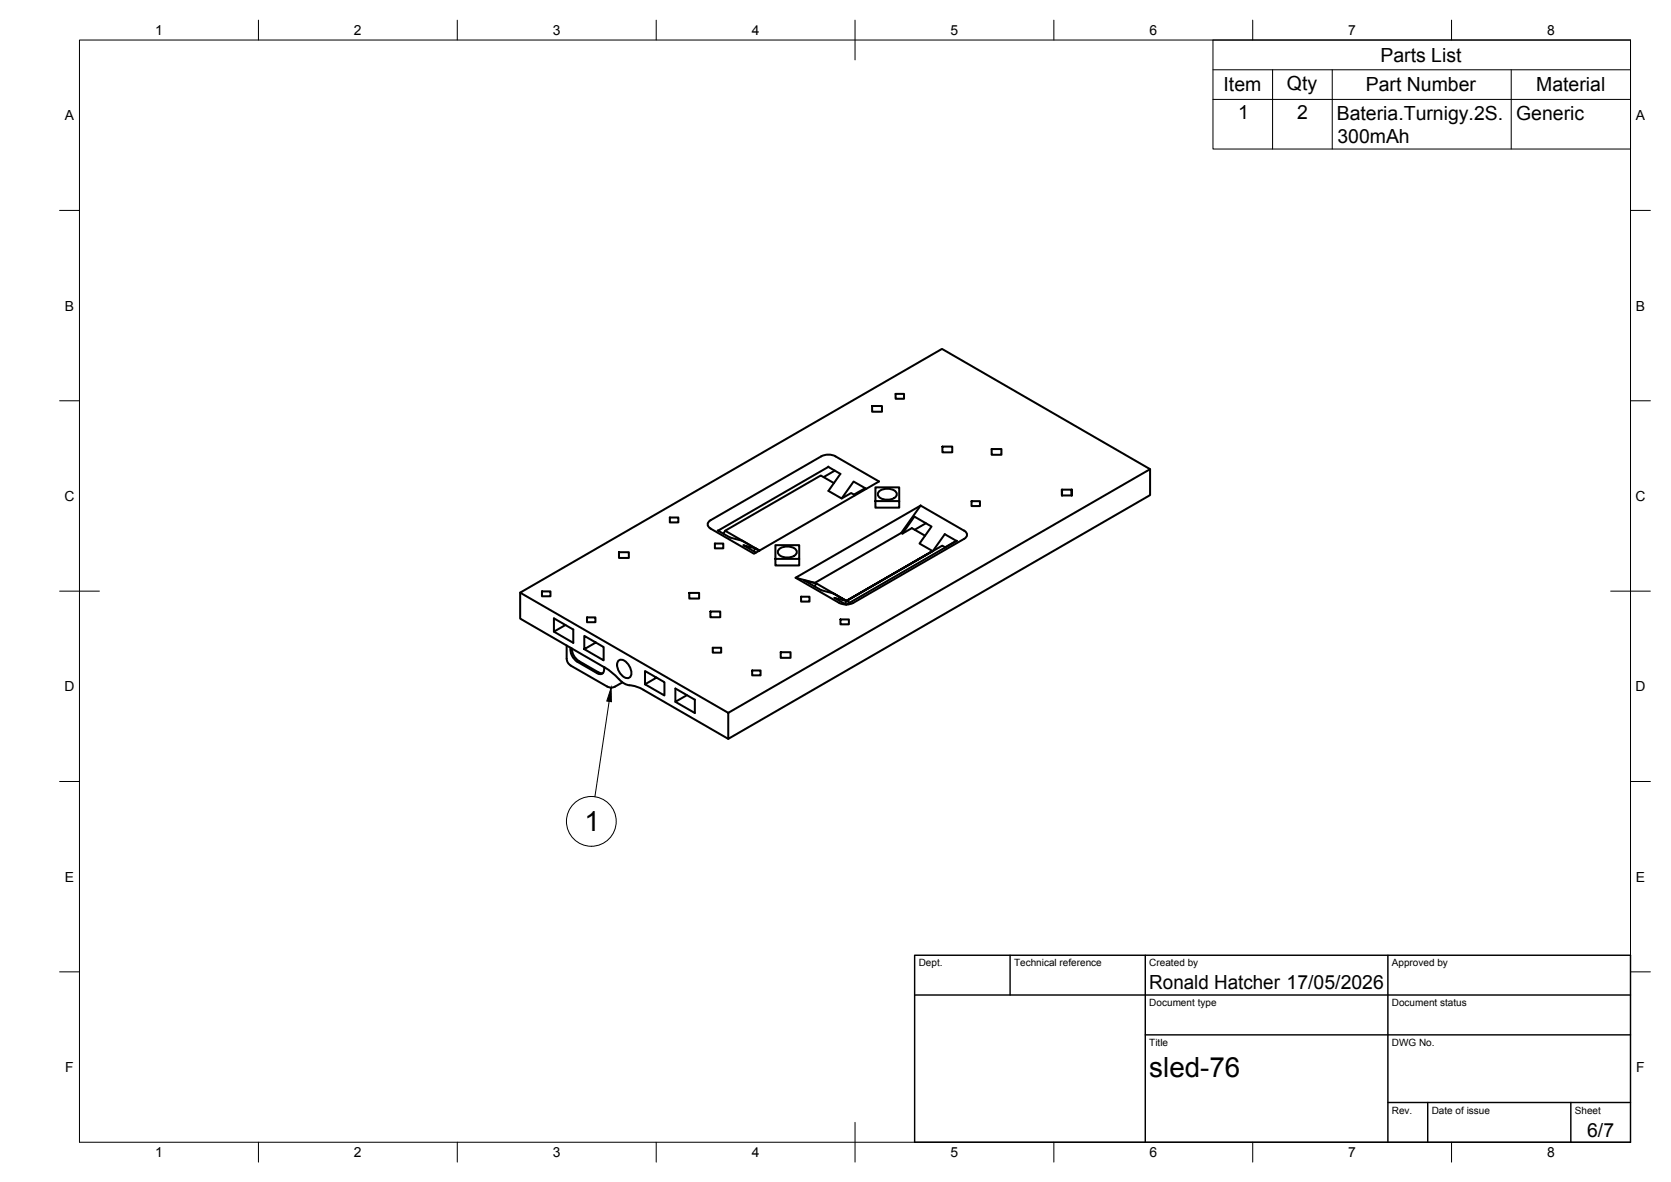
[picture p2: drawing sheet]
<svg xmlns="http://www.w3.org/2000/svg" width="420mm" height="297mm" viewBox="0 0 420 297" stroke-linecap="round" stroke-linejoin="round" font-family="sans-serif">
<!-- layer: Visible -->
<g fill="none" stroke="#000" stroke-width=".51">
<path d="M225.2 99h2.1v1.2h-2.1zM208.3 117.2v.1M209.9 118.3l-2.8 1.6M219.3 102h2.5v1.5h-2.5zM237 112.2h2.4v1.5h-2.4zM249.3 112.8h2.5v1.5h-2.5zM289.2 117.9l-52.3-30.2-106.1 61.2 52.3 30.2M155.6 138.8h2.5v1.4h-2.5zM168.4 130.1h2.2v1.2h-2.2zM178.3 131.1l28.2-16.4a3.9 3.9 0 0 1 3.6 0l10.9 6.3-31.4 18.2-10.9-6.4a1.08 1.08 0 0 1-.4-1.7zM179.7 136.6h2.2v1.2h-2.2zM180.4 133.3l.2 .1"/>
<path d="M182.3 133.4l-.4 .7M190.9 138.4l-1-.6-.4 .7M190.9 138.4l-1-.6-3-.8 3.2 1.9M195.9 138a3.3 3.3 0 0 1 4.4 .4 1.5 1.5 0 0 1-1.7 1.7h-.6a2.12 2.12 0 0 1-2.4-1.4zM209.7 121.4l-3.3-1.9-24.1 13.9 8.7 5M215 124.5l-1-.6-2.4 1.4-3.3-1.9 3-4.3-3-1.8-27.7 16.1 3 1.7 3 .8 4.3 2.5M217.5 122.7l-2.8 1.6M217.8 122.8l-3.2-1.8-3 4.3M220.1 125.9h6v1.7h-6v-5.1h6v3.4M221 123.5a3.3 3.3 0 0 1 4.4 .4 1.5 1.5 0 0 1-1.7 1.6l-.6 .1a2.12 2.12 0 0 1-2.4-1.4zM226.6 133.9l.3 .2 3-4.3 4.3 2.5-3 4.3 3.3 1.9M226.9 134.1l2.4-1.4 3.3 1.9"/>
<path d="M231.5 127l-31.5 18.2 4.9 1.3M231.5 127l-4.9 6.9-21.6 12.5M231.5 127l10.9 6.4M232.8 131.5l-2.8 1.6M237.7 137.6l-.8-.5-24 13.9 .8 .5M240.5 135.9l-27.7 16M240.5 135.9l-2.9-1.7-3 4.2M240.6 135.9h-.1M242.4 135.4l-27.8 16.1a3.9 3.9 0 0 1-3.6 0l-11-6.3M242.4 133.3a1.1 1.1 0 0 1 .8 1.1 1.1 1.1 0 0 1-.8 1M244.3 125.9h2.1v1.3h-2.1zM267 124.5h.1"/>
<path d="M267 123h2.5v1.5h-2.5zM267 123v1.5M269.5 123v.1M269.5 123.1v1.4zM130.8 148.9v6.6l21.3 12.3M136.3 148.6h2.1v1.2h-2.1zM142.2 157.1l-2.9 1.6v-3.3l4.8 2.8v3.4l-4.8-2.9M147.6 155.2h2.1v1.2h-2.1zM173.3 149h2.5v1.4h-2.5zM178.6 153.7h2.5v1.4h-2.5zM195 140.4h6v1.7h-6v-5.1h6v3.4M201.4 150h2.1v1.2h-2.1z"/>
<path d="M205.2 146.6l-3-.8 4.3 2.5 3 .8 3.3 1.9-7.8-4.6 .2 .2-.4 .8M211.3 155.7h2.1v1.2h-2.1zM212.8 151l21.8-12.6-21.8 12.6-.4 .8M212.8 151l-3-.8 2.9 1.7M142.5 162.2v3.3M142.5 165.5l.2 .8 .8 .9M143.5 167.2l9.2 5.3 .8 .3 1.2-.3M143.5 162.8a3.7 3.7 0 0 0 1.7 3.5l4.9 2.9M143.8 162.9a3.9 3.9 0 0 0 1.8 3.2M145.5 166.1l5 2.9 1.1 .2M149.8 161.5l-2.9 1.6v-3.3l4.9 2.8v3.4l-4.9-2.9M151.9 167.6a1.18 1.18 0 0 1-.2 1.5 1.18 1.18 0 0 1-1.6 .1"/>
<path d="M152.1 167.8a21.6 21.6 0 0 1 4.4 3.7l.9 .5 .9 .2M155.4 166.2a1.59 1.59 0 0 1 2.5 .6 3.1 3.1 0 0 1 .6 3.3 1.59 1.59 0 0 1-2.4-.7 3.1 3.1 0 0 1-.7-3.2zM156.5 171.5l-1.8 1M158.3 172.2l1.7 .3 1.8 .9 21.3 12.3M165.1 170.3l-2.9 1.7v-3.4l4.9 2.8v3.4l-4.9-2.8M172.7 174.7l-2.9 1.7v-3.4l4.9 2.8v3.4l-4.9-2.8M179.2 162.8h2.1v1.2h-2.1zM183.1 179.1l106.1-61.2v6.5l-106.1 61.3zM189.1 168.5h2.1v1.2h-2.1zM196.3 163.9h2.5v1.4h-2.5z"/>
</g>
<!-- layer: BORDER -->
<g fill="none" stroke="#000" stroke-width=".25">
<path d="M20 10.1h390v276.9h-390zM65 5.1v5M115 5.1v5M165 5.1v5M215 5.1v10M265 5.1v5M315 5.1v5M365 5.1v5M15 52.9h5M410 52.9h5M15 100.7h5M410 100.7h5"/>
<path d="M15 148.6h10M405 148.6h10M15 196.4h5M410 196.4h5M15 244.2h5M410 244.2h5M65 287v5M115 287v5M165 287v5M215 282.1v9.9M265 287v5M315 287v5"/>
<path d="M365 287v5"/>
</g>
<!-- layer: TITLEBLOCK -->
<path d="M230 240.1h180v46.9h-180zM230 250h180M254 240.1v9.9M288 240.1v46.9M349 240.1v46.9M288 260.1h122M349 277.1h61M359 277.1v9.9M395 277.1v9.9" fill="none" stroke="#000" stroke-width=".36"/>
<!-- layer: Parts Lists -->
<path d="M305 10.1h105v27.4h-105zM305 17.5h105M320 17.5v20M335 17.5v20M380 17.5v20M305 25h105" fill="none" stroke="#000" stroke-width=".25"/>
<!-- layer: Balloons -->
<circle cx="148.7" cy="206.4" r="6.3" fill="none" stroke="#000" stroke-width=".25"/>
<!-- layer: 0 -->
<path d="M153.7 172.8v3.5l-1.1-.1z" fill="#000" stroke="#000" stroke-width=".25"/>
<path d="M153.2 176.3l-3.6 23.9" fill="none" stroke="#000" stroke-width=".25"/>
<g font-size="7">
<text x="147" y="208.9">1</text>
<text x="289" y="270.6">sled-76</text>
</g>
<g font-size="4.9">
<text x="347.1" y="15.5">Parts List</text>
<text x="307.7" y="23">Item</text>
<text x="323.6" y="22.5">Qty</text>
<text x="343.4" y="23">Part Number</text>
<text x="386.3" y="23">Material</text>
<text x="311.3" y="29.9">1</text>
<text x="326.2" y="29.9">2</text>
<text x="336.1" y="30">Bateria.Turnigy.2S.</text>
<text x="336.3" y="35.9">300mAh</text>
<text x="381.2" y="30">Generic</text>
<text x="289" y="248.5">Ronald Hatcher 17/05/2026</text>
<text x="399.1" y="285.7">6/7</text>
</g>
<g font-size="3.5">
<text x="39" y="8.8">1</text>
<text x="89" y="8.8">2</text>
<text x="139" y="8.8">3</text>
<text x="189" y="8.8">4</text>
<text x="239" y="8.8">5</text>
<text x="289" y="8.8">6</text>
<text x="339" y="8.8">7</text>
<text x="389" y="8.8">8</text>
<text x="16.3" y="30.2">A</text>
<text x="411.3" y="30.2">A</text>
<text x="16.3" y="78">B</text>
<text x="411.3" y="78">B</text>
<text x="16.2" y="125.9">C</text>
<text x="411.2" y="125.9">C</text>
<text x="16.2" y="173.7">D</text>
<text x="411.2" y="173.7">D</text>
<text x="16.3" y="221.6">E</text>
<text x="411.3" y="221.6">E</text>
<text x="16.4" y="269.4">F</text>
<text x="411.4" y="269.4">F</text>
<text x="39" y="290.8">1</text>
<text x="89" y="290.8">2</text>
<text x="139" y="290.8">3</text>
<text x="189" y="290.8">4</text>
<text x="239" y="290.8">5</text>
<text x="289" y="290.8">6</text>
<text x="339" y="290.8">7</text>
<text x="389" y="290.8">8</text>
</g>
<g font-size="2.5">
<text x="231" y="242.9">Dept.</text>
<text x="255" y="242.9">Technical reference</text>
<text x="289" y="242.9">Created by</text>
<text x="350" y="242.9">Approved by</text>
<text x="289" y="252.8">Document type</text>
<text x="350" y="252.8">Document status</text>
<text x="289" y="262.9">Title</text>
<text x="350" y="262.9">DWG No.</text>
<text x="350" y="279.9">Rev.</text>
<text x="360" y="279.9">Date of issue</text>
<text x="396" y="279.9">Sheet</text>
</g>
</svg>
